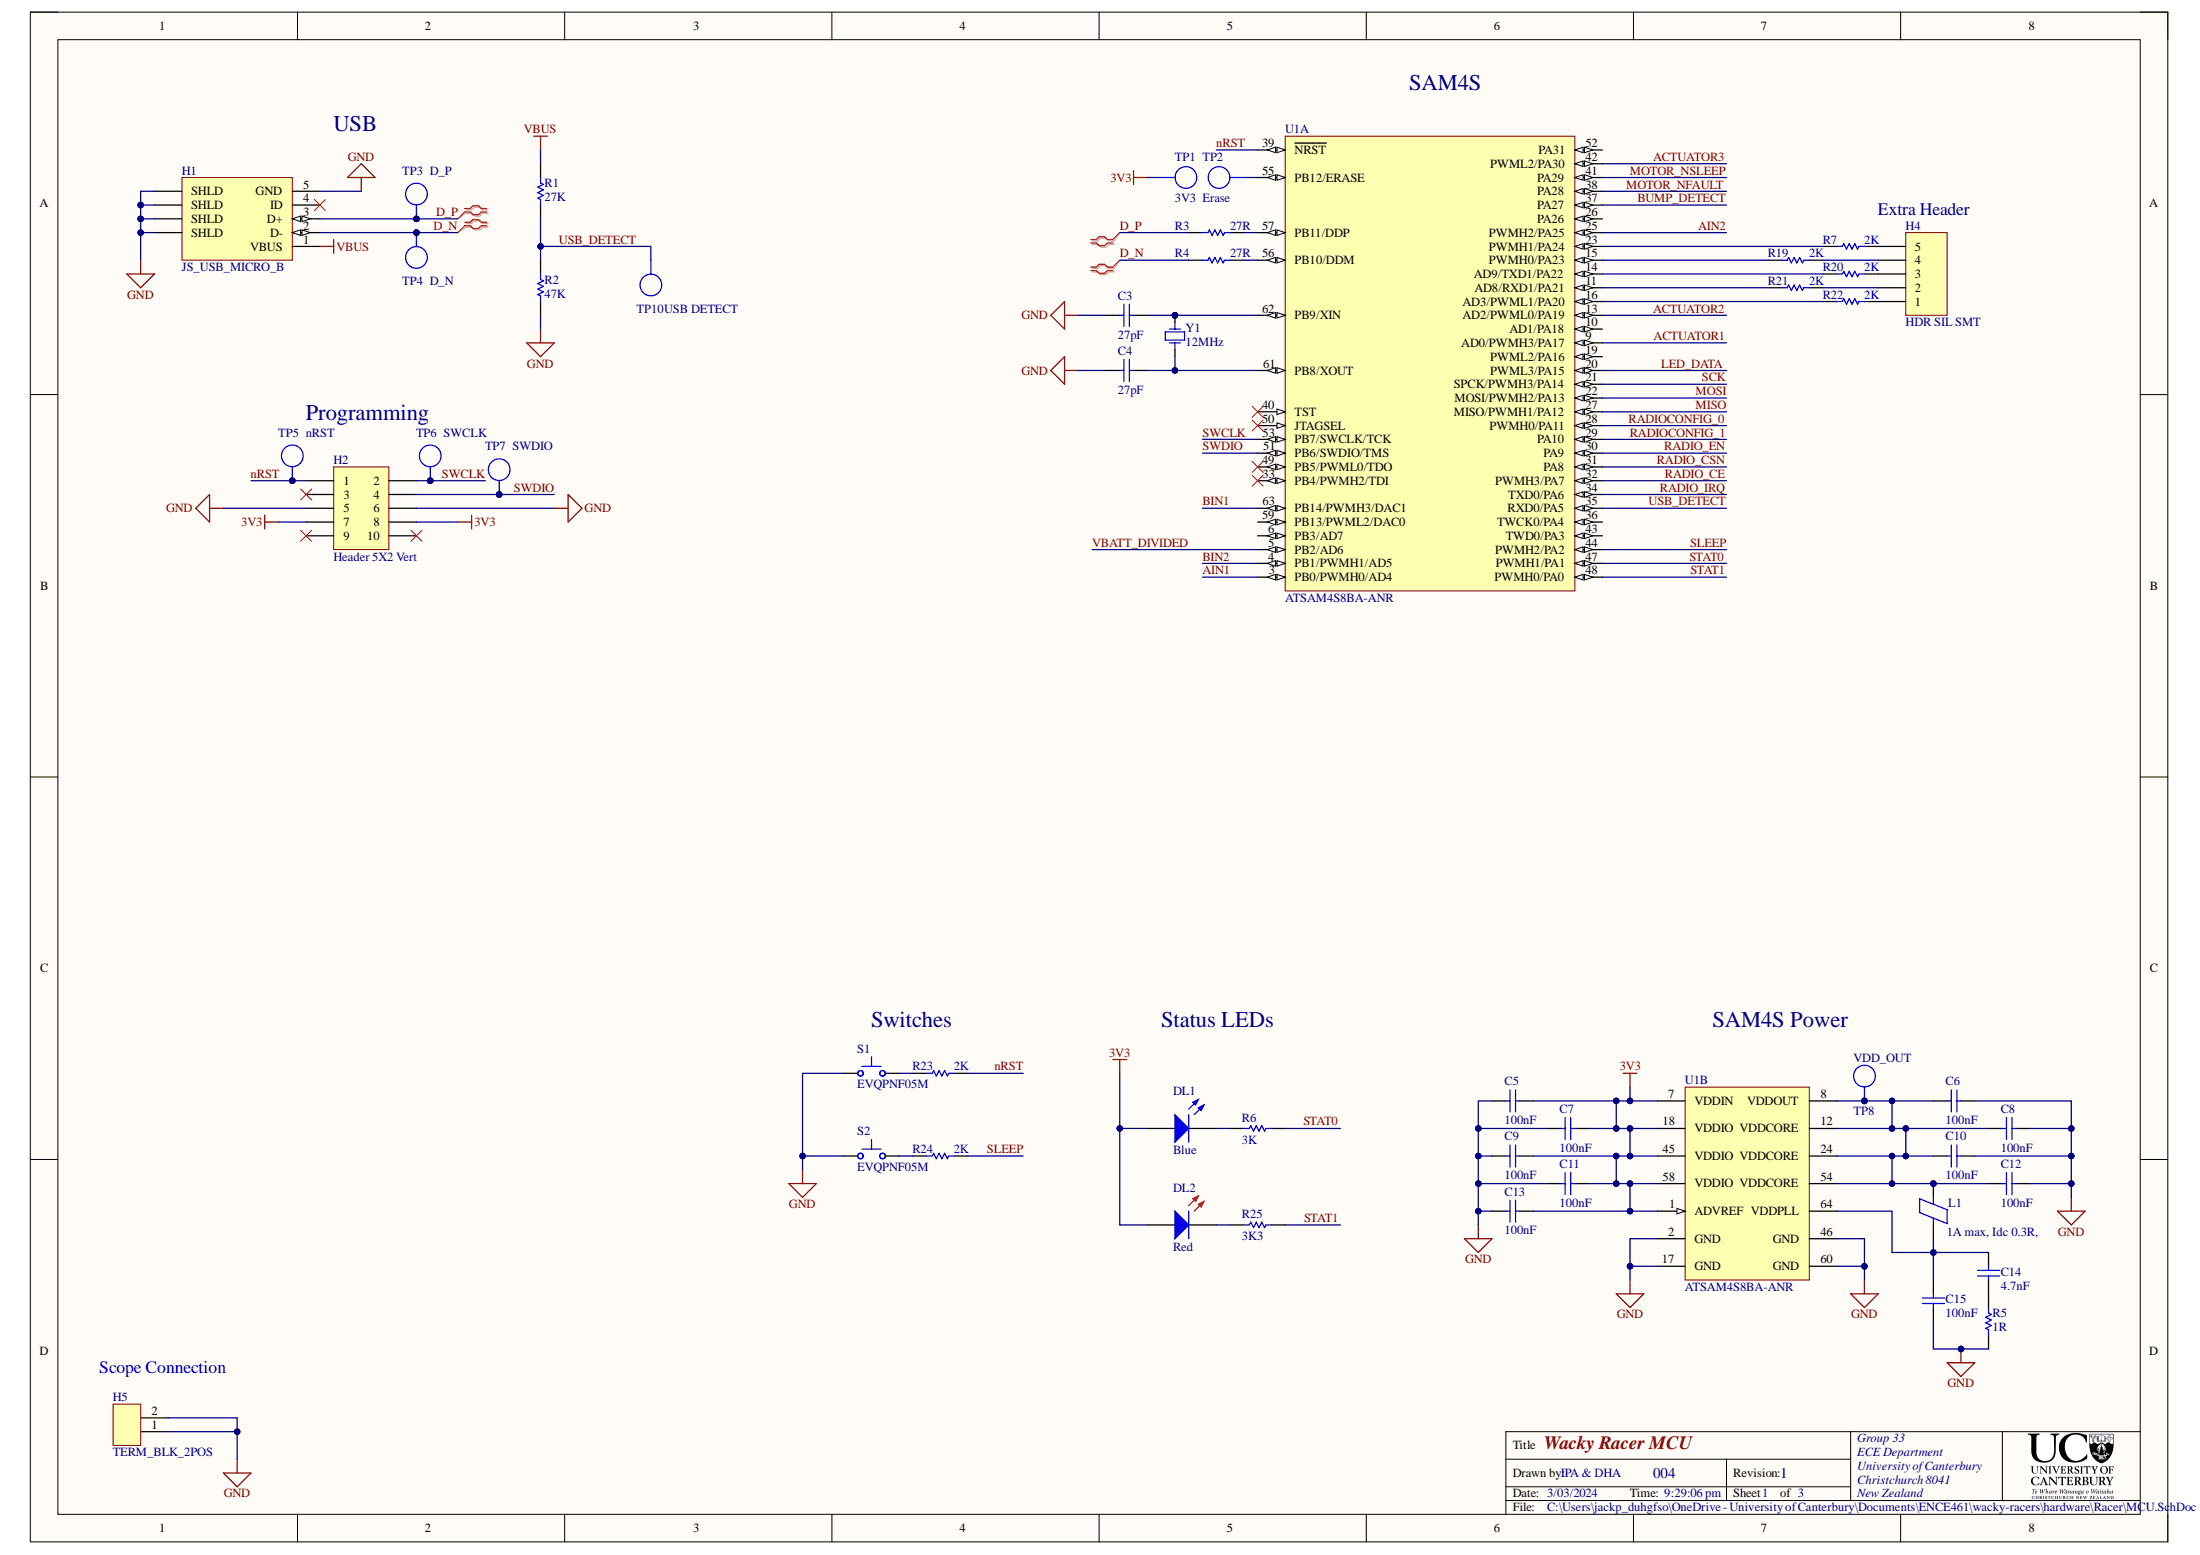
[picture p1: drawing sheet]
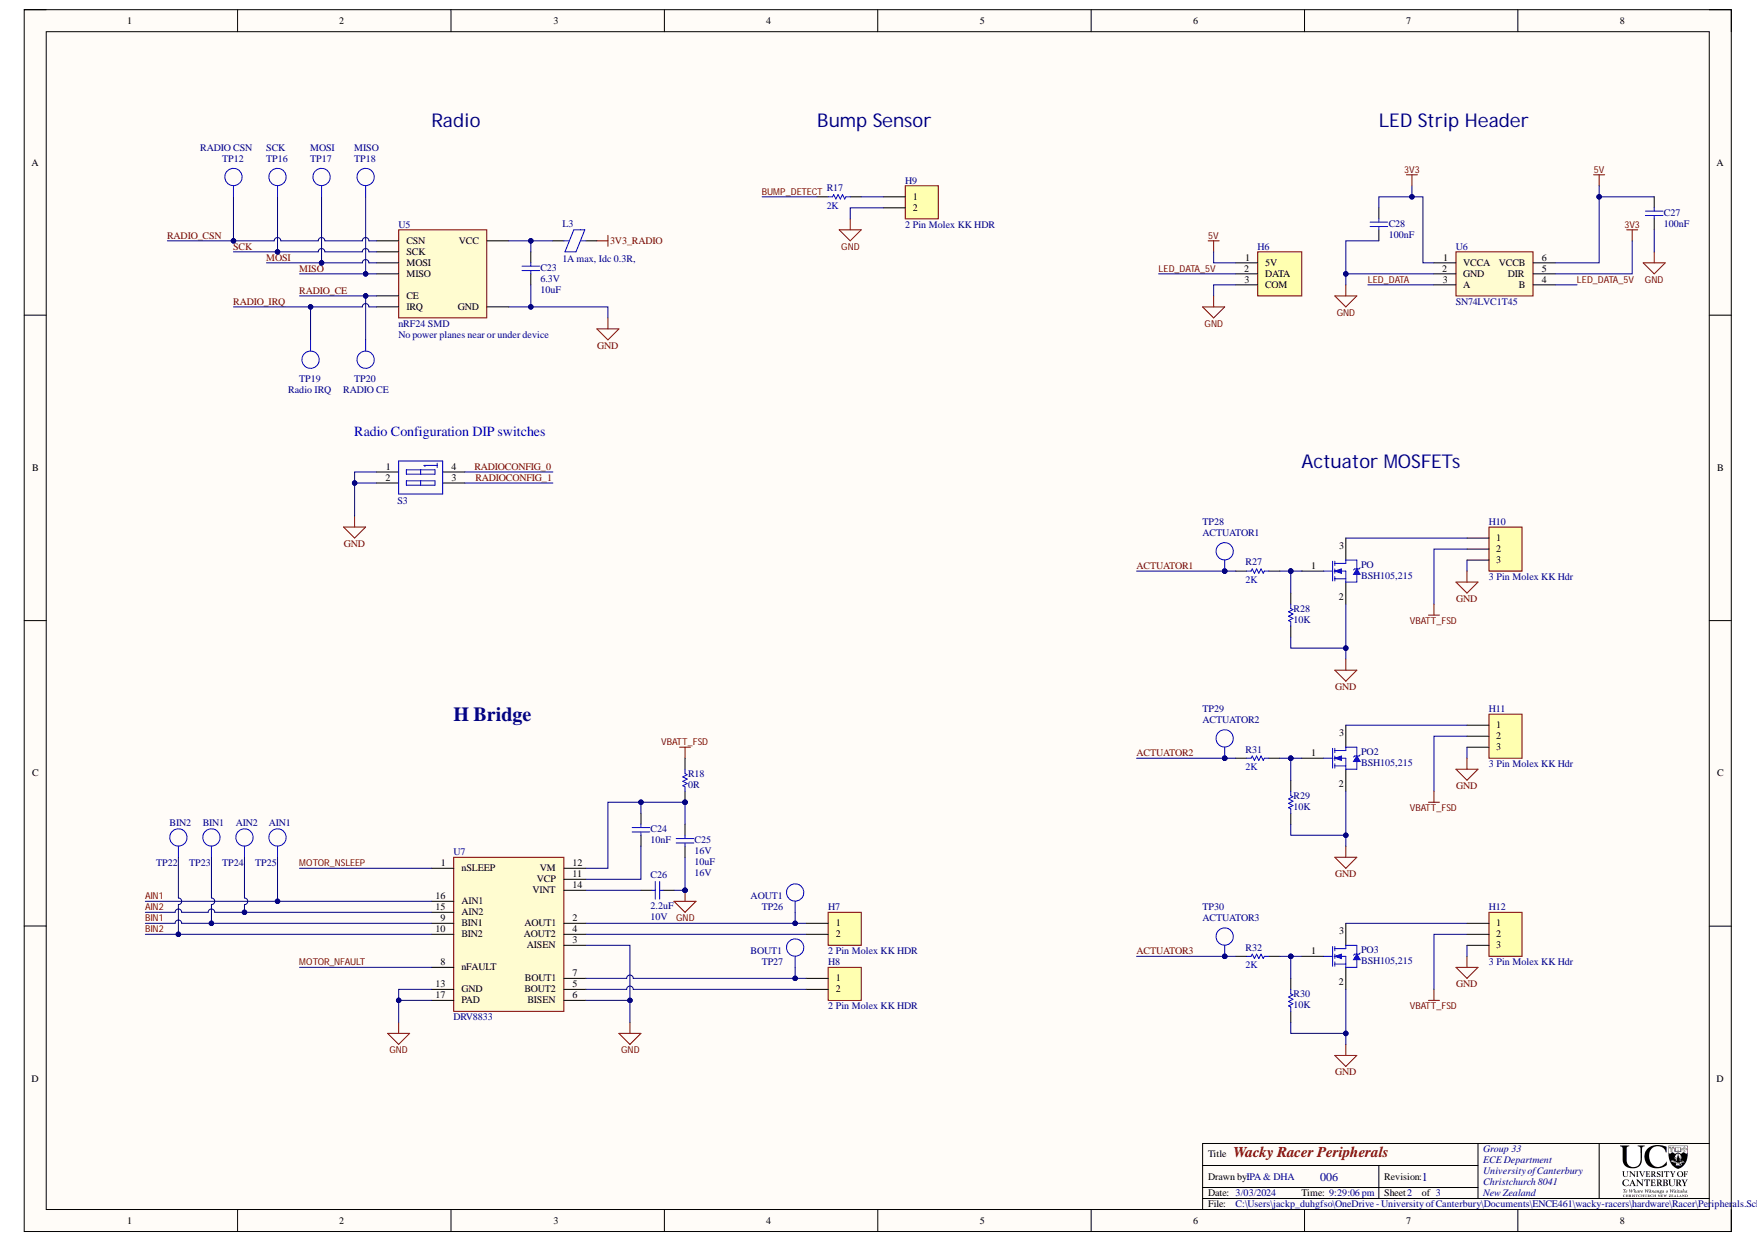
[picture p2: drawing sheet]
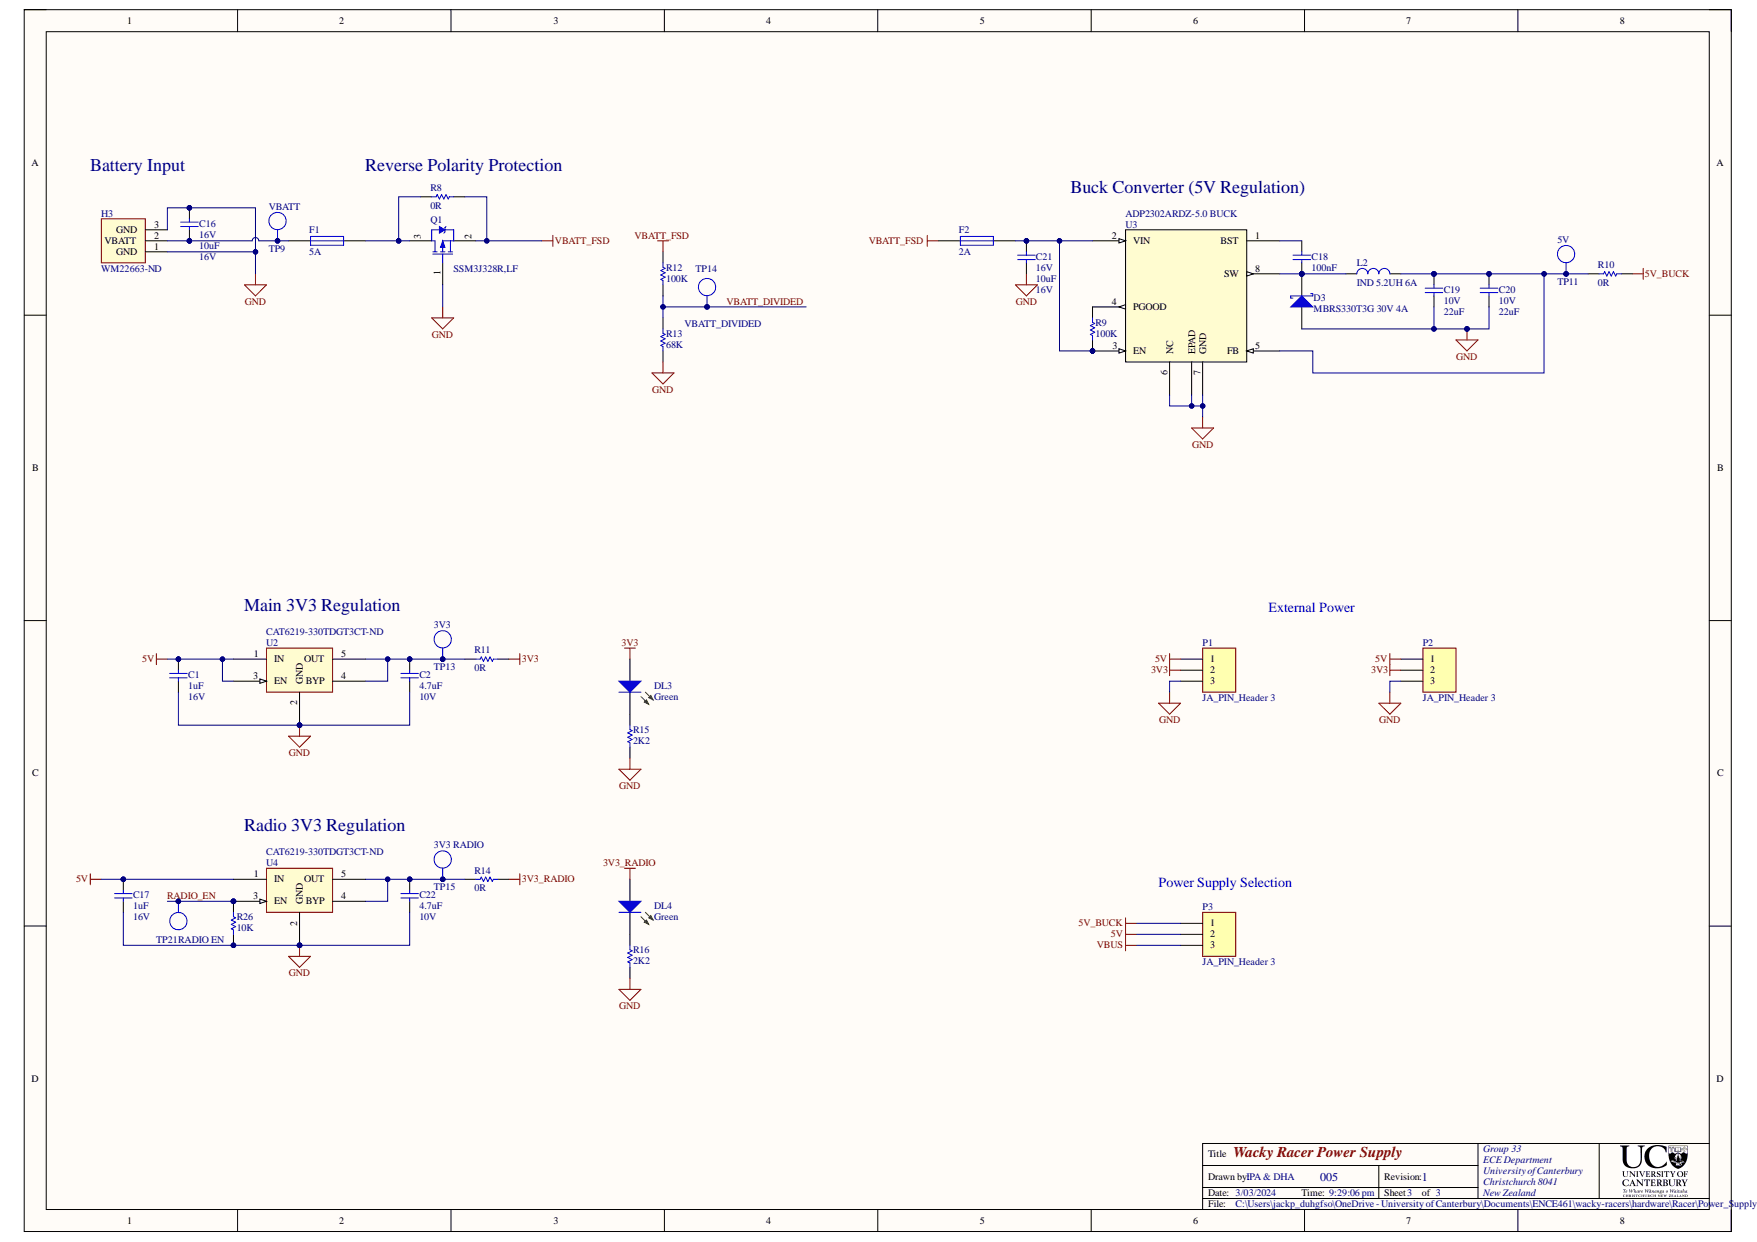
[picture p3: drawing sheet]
# Altium project Racer.PrjPcb
3 sheets, 133 parts. Net scope: global (net labels, ports and power ports of the same name join across sheets).
Board file: Car_PCB.PcbDoc
Sheets:
  MCU.SchDoc
  Peripherals.SchDoc
  Power_Supply.SchDoc

## Sheet MCU.SchDoc: Wacky Racer MCU
size A3; Author: IPA & DHA; DrawnBy: IPA & DHA; Organization: Group 33; Address1: ECE Department; Address2: University of Canterbury; Address3: Christchurch 8041; Address4: New Zealand; DocumentNumber: 004; Revision: 1; SheetNumber: 1; SheetTotal: 3

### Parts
C3  27pF  [CAPC1608L]
C4  27pF  [CAPC1608L]
C5  100nF  [CAPC1608L]
C6  100nF  [CAPC1608L]
C7  100nF  [CAPC1608L]
C8  100nF  [CAPC1608L]
C9  100nF  [CAPC1608L]
C10  100nF  [CAPC1608L]
C11  100nF  [CAPC1608L]
C12  100nF  [CAPC1608L]
C13  100nF  [CAPC1608L]
C14  4.7nF  [CAPC1608L]
C15  100nF  [CAPC1608L]
DL1  Blue  [WL-SMCW0603]
DL2  Red  [WL-SMCW0603]
H1  JS_USB_MICRO_B  [FCI_USB_10118194-0001LF]
H2  Header 5X2 Vert  [IDC2.54-V10D]
H5  TERM_BLK_2POS  [TERM_BLK_2POS]
L1  1A max, Idc 0.3R,  [INDC3216L]
P4  JA_PIN_Header 6  [HDR1X6]
R1  27K  [RESC1608L]
R2  47K  [RESC1608N]
R3  27R  [RESC1608L]
R4  27R  [RESC1608L]
R5  1R  [RESC3216L]
R6  3K  [RESC1608L]
R7  2K  [RESC1608L]
R19  2K  [RESC1608L]
R20  2K  [RESC1608L]
R21  2K  [RESC1608L]
R22  2K  [RESC1608L]
R23  2K  [RESC1608L]
R24  2K  [RESC1608L]
R25  3K3  [RESC1608L]
S1  EVQPNF05M  [EVQPNF05M]
S2  EVQPNF05M  [EVQPNF05M]
TP1  3V3  [TP_1206]  (no BOM)
TP2  Erase  [TP_1206]  (no BOM)
TP3  D_P  [TP_1206]  (no BOM)
TP4  D_N  [TP_1206]  (no BOM)
TP5  nRST  [TP_1206]  (no BOM)
TP6  SWCLK  [TP_1206]  (no BOM)
TP7  SWDIO  [TP_1206]  (no BOM)
TP8  VDD_OUT  [TP_1206]  (no BOM)
TP10  USB DETECT  [TP_1206]  (no BOM)
U1  ATSAM4S8BA-ANR  [LQFP64_L]  (parts A,B of 2)
Y1  12MHz  [6.0X3.5-4]

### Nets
3V3: C5.2 C7.2 C9.2 C11.2 C13.2 DL1.2(A) DL2.2(A) H2.7 H2.8 TP1.1 U1.1(ADVREF) U1.7(VDDIN) U1.18(VDDIO) U1.45(VDDIO) U1.58(VDDIO)
GND: C3.1 C4.1 C5.1 C6.2 C7.1 C8.2 C9.1 C10.2 C11.1 C12.2 C13.1 C15.1 H1.5(GND) H1.6(SHLD) H2.5 H2.6 H5.1 H5.2 P4.6 R2.1 R5.1 S1.1 S2.1 U1.2(GND) U1.17(GND) U1.46(GND) U1.60(GND)
VBUS: H1.1(VBUS) R1.2
ACTUATOR1: U1.9(AD0/PWMH3/PA17)
ACTUATOR2: U1.13(AD2/PWML0/PA19)
ACTUATOR3: U1.42(PWML2/PA30)
AIN1: U1.25(PWMH2/PA25)
AIN2: U1.4(PB1/PWMH1/AD5)
BIN1: U1.63(PB14/PWMH3/DAC1)
BIN2: U1.3(PB0/PWMH0/AD4)
BUMP_DETECT: U1.37(PA27)
D_N: H1.2(D-) R4.1 TP4.1
D_P: H1.3(D+) R3.1 TP3.1
LED_DATA: U1.20(PWML3/PA15)
MISO: U1.27(MISO/PWMH1/PA12)
MOSI: U1.22(MOSI/PWMH2/PA13)
MOTOR_NFAULT: U1.38(PA28)
MOTOR_NSLEEP: U1.41(PA29)
nRST: H2.1 R23.2 TP5.1 U1.39(~{NRST})
RADIO_CE: U1.32(PWMH3/PA7)
RADIO_CSN: U1.31(PA8)
RADIO_EN: U1.30(PA9)
RADIO_IRQ: U1.34(TXD0/PA6)
RADIOCONFIG_0: U1.28(PWMH0/PA11)
RADIOCONFIG_1: U1.29(PA10)
SCK: U1.21(SPCK/PWMH3/PA14)
SLEEP: R24.2 U1.44(PWMH2/PA2)
STAT0: R6.2 U1.47(PWMH1/PA1)
STAT1: R25.2 U1.48(PWMH0/PA0)
SWCLK: H2.2 TP6.1 U1.53(PB7/SWCLK/TCK)
SWDIO: H2.4 TP7.1 U1.51(PB6/SWDIO/TMS)
USB_DETECT: R1.1 R2.2 TP10.1 U1.35(RXD0/PA5)
VBATT_DIVIDED: U1.5(PB2/AD6)
NetC3_2: C3.2 U1.62(PB9/XIN) Y1.3(OSC2)
NetC4_2: C4.2 U1.61(PB8/XOUT) Y1.1(OSC1)
NetC6_1: C6.1 C8.1 C10.1 C12.1 L1.2 TP8.1 U1.8(VDDOUT) U1.12(VDDCORE) U1.24(VDDCORE) U1.54(VDDCORE)
NetC14_1: C14.1 R5.2
NetC14_2: C14.2 C15.2 L1.1 U1.64(VDDPLL)
NetDL1_1: DL1.1(K) R6.1
NetDL2_1: DL2.1(K) R25.1
NetP4_1: P4.1 R7.2
NetP4_2: P4.2 R22.2
NetP4_3: P4.3 R19.2
NetP4_4: P4.4 R20.2
NetP4_5: P4.5 R21.2
NetR3_2: R3.2 U1.57(PB11/DDP)
NetR4_2: R4.2 U1.56(PB10/DDM)
NetR7_1: R7.1 U1.23(PWMH1/PA24)
NetR19_1: R19.1 U1.15(PWMH0/PA23)
NetR20_1: R20.1 U1.14(AD9/TXD1/PA22)
NetR21_1: R21.1 U1.11(AD8/RXD1/PA21)
NetR22_1: R22.1 U1.16(AD3/PWML1/PA20)
NetR23_1: R23.1 S1.2
NetR24_1: R24.1 S2.2
NetTP2_1: TP2.1 U1.55(PB12/ERASE)

Not connected (* = marked no-connect by the designer): H1 4(ID)*; H2 3* 9* 10*; U1 6(PB3/AD7) 10(AD1/PA18) 19(PWML2/PA16) 26(PA26) 33(PB4/PWMH2/TDI)* 36(TWCK0/PA4) 40(TST)* 43(TWD0/PA3) 49(PB5/PWML0/TDO)* 50(JTAGSEL)* 52(PA31) 59(PB13/PWML2/DAC0)

### Layout directives
differential pair: D_N, D_P

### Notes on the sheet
- SAM4S
- USB
- (near R7) Extra Header
- Programming
- Switches
- Status LEDs
- SAM4S Power
- (near H5) Scope Connection

## Sheet Peripherals.SchDoc: Wacky Racer Peripherals
size A3; Author: IPA & DHA; DrawnBy: IPA & DHA; Organization: Group 33; Address1: ECE Department; Address2: University of Canterbury; Address3: Christchurch 8041; Address4: New Zealand; DocumentNumber: 006; Revision: 1; SheetNumber: 2; SheetTotal: 3

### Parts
C23  Voltage - Rated: 6.3V  [CAPC1608L]  (hidden comment: 10uF)
C24  10nF  [CAPC1608L]
C25  Voltage - Rated: 16V  [CAPC2012L]  (hidden comment: 10uF)
C26  Max Voltage: 10V  [CAPC1608L]  (hidden comment: 2.2uF)
C27  100nF  [CAPC1608L]
C28  100nF  [CAPC1608L]
H6  3 Pin Molex KK Hdr  [MOLEX_KK_3_HDR]  (value not drawn)
H7  JA_TERM_BLK_HDR_2 PIN  [TMHDR2]  (value not drawn)
H8  JA_TERM_BLK_HDR_2 PIN  [TMHDR2]  (value not drawn)
H10  3 Pin Molex KK Hdr  [MOLEX_KK_3_HDR]
H11  3 Pin Molex KK Hdr  [MOLEX_KK_3_HDR]
H12  3 Pin Molex KK Hdr  [MOLEX_KK_3_HDR]
L3  1A max, Idc 0.3R,  [INDC3216L]
MT1  M2.6 NPTH  [MNT-HOLE_2.6mm_NPTH]  (no BOM)
MT2  M2.6 NPTH  [MNT-HOLE_2.6mm_NPTH]  (no BOM)
MT3  M2.6 NPTH  [MNT-HOLE_2.6mm_NPTH]  (no BOM)
P5  JA_PIN_Header 2  [HDR1X2]
PO  BSH105,215  [SOT23_L]
PO2  BSH105,215  [SOT23_L]
PO3  BSH105,215  [SOT23_L]
R17  2K  [RESC1608L]
R18  0R  [RESC3216L]
R27  2K  [RESC1608L]
R28  10K  [RESC1608L]
R29  10K  [RESC1608L]
R30  10K  [RESC1608L]
R31  2K  [RESC1608L]
R32  2K  [RESC1608L]
S3  WS_SW DIP-2  [DIP_SW_2WAY_SMD]  (value not drawn)
TP12  RADIO-CSN  [TP_1206]  (no BOM)
TP16  SCK  [TP_1206]  (no BOM)
TP17  MOSI  [TP_1206]  (no BOM)
TP18  MISO  [TP_1206]  (no BOM)
TP19  Radio-IRQ  [TP_1206]  (no BOM)
TP20  RADIO-CE  [TP_1206]  (no BOM)
TP22  BIN2  [TP_1206]  (no BOM)
TP23  BIN1  [TP_1206]  (no BOM)
TP24  AIN2  [TP_1206]  (no BOM)
TP25  AIN1  [TP_1206]  (no BOM)
TP26  AOUT1  [TP_1206]  (no BOM)
TP27  BOUT1  [TP_1206]  (no BOM)
TP28  ACT1  [TP_1206]  (no BOM)
TP29  ACT2  [TP_1206]  (no BOM)
TP30  ACT3  [TP_1206]  (no BOM)
U5  nRF24 SMD  Warning: No power planes near or under device  [NRF24]
U6  SN74LVC1T45  [SOT23-6_N]
U7  DRV8833  [HTSOP16 DRV8833]

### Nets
3V3: C28.2 U6.1(VCCA) U6.5(DIR)
3V3_RADIO: L3.2
5V: C27.2 H6.1(5V) U6.6(VCCB)
GND: C23.1 C25.1 C26.2 C27.1 C28.1 H6.3(COM) H10.3 H11.3 H12.3 P5.2 PO.2 PO2.2 PO3.2 R28.1 R29.1 R30.1 S3.1(A1) S3.2(A2) U5.2(GND) U6.2(GND) U7.3(AISEN) U7.6(BISEN) U7.13(GND) U7.17(PAD)
VBATT_FSD: H10.2 H11.2 H12.2 R18.2
ACTUATOR1: R27.1 TP28.1
ACTUATOR2: R31.1 TP29.1
ACTUATOR3: R32.1 TP30.1
AIN1: TP25.1 U7.16(AIN1)
AIN2: TP24.1 U7.15(AIN2)
BIN1: TP23.1 U7.9(BIN1)
BIN2: TP22.1 U7.10(BIN2)
BUMP_DETECT: R17.1
LED_DATA: U6.3(A)
LED_DATA_5V: H6.2(DATA) U6.4(B)
MISO: TP18.1 U5.7(MISO)
MOSI: TP17.1 U5.6(MOSI)
MOTOR_NFAULT: U7.8(nFAULT)
MOTOR_NSLEEP: U7.1(nSLEEP)
RADIO_CE: TP20.1 U5.3(CE)
RADIO_CSN: TP12.1 U5.4(CSN)
RADIO_IRQ: TP19.1 U5.8(IRQ)
RADIOCONFIG_0: S3.4(B1)
RADIOCONFIG_1: S3.3(B2)
SCK: TP16.1 U5.5(SCK)
NetC23_2: C23.2 L3.1 U5.1(VCC)
NetC24_1: C24.1 U7.11(VCP)
NetC24_2: C24.2 C25.2 R18.1 U7.12(VM)
NetC26_1: C26.1 U7.14(VINT)
NetH7_1: H7.1 TP26.1 U7.2(AOUT1)
NetH7_2: H7.2 U7.4(AOUT2)
NetH8_1: H8.1 TP27.1 U7.7(BOUT1)
NetH8_2: H8.2 U7.5(BOUT2)
NetH10_1: H10.1 PO.3
NetH11_1: H11.1 PO2.3
NetH12_1: H12.1 PO3.3
NetP5_1: P5.1 R17.2
NetPO2_1: PO2.1 R29.2 R31.2
NetPO3_1: PO3.1 R30.2 R32.2
NetPO_1: PO.1 R27.2 R28.2

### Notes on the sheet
- Radio
- Bump Sensor
- LED Strip Header
- Mounting Holes
- (near S3) Radio Configuration DIP switches
- Actuator MOSFETs
- H Bridge

## Sheet Power_Supply.SchDoc: Wacky Racer Power Supply
size A3; Author: IPA & DHA; DrawnBy: IPA & DHA; Organization: Group 33; Address1: ECE Department; Address2: University of Canterbury; Address3: Christchurch 8041; Address4: New Zealand; DocumentNumber: 005; Revision: 1; SheetNumber: 3; SheetTotal: 3

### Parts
C1  Max Voltage: 16V  [CAPC1608L]  (hidden comment: 1uF)
C2  Max Voltage: 10V  [CAPC1608N]  (hidden comment: 4.7uF)
C16  Voltage - Rated: 16V  [CAPC2012L]  (hidden comment: 10uF)
C17  Max Voltage: 16V  [CAPC1608L]  (hidden comment: 1uF)
C18  100nF  [CAPC1608L]
C19  Max Voltage: 10V  [CAPC3216L]  (hidden comment: 22uF)
C20  Max Voltage: 10V  [CAPC3216L]  (hidden comment: 22uF)
C21  Voltage - Rated: 16V  [CAPC2012L]  (hidden comment: 10uF)
C22  Max Voltage: 10V  [CAPC1608N]  (hidden comment: 4.7uF)
D3  MBRS330T3G 30V 4A  [SMC]
DL3  Green  [WL-SMCW0603]
DL4  Green  [WL-SMCW0603]
F1  5A  [RESC3216N]
F2  2A  [RESC3216N]
H3  Supplier Part Number 1: WM22663-ND  [BATT_HEADER_3POS]  (hidden comment: Battery_HEADER_3pin)
L2  IND 5.2UH 6A  [INDUCTOR5u2]
P1  JA_PIN_Header 3  [HDR1X3]
P2  JA_PIN_Header 3  [HDR1X3]
P3  JA_PIN_Header 3  [HDR1X3]
Q1  SSM3J328R,LF  [SOT23_L]
R8  0R  [RESC1608L]
R9  100K  [RESC1608L]
R10  0R  [RESC1608L]
R11  0R  [RESC1608L]
R12  100K  [RESC1608L]
R13  68K  [RESC1608L]
R14  0R  [RESC1608L]
R15  2K2  [RESC1608L]
R16  2K2  [RESC1608L]
R26  10K  [RESC1608L]
TP9  VBATT  [TP_1206]  (no BOM)
TP11  5V  [TP_1206]  (no BOM)
TP13  3V3  [TP_1206]  (no BOM)
TP14  VBATT_DIVIDED  [TP_1206]  (no BOM)
TP15  3V3 RADIO  [TP_1206]  (no BOM)
TP21  RADIO EN  [TP_1206]  (no BOM)
U2  Supplier Part Number: CAT6219-330TDGT3CT-ND  [SOT95P280X145-5N]  (hidden comment: CAT6219-330TDGT3)
U3  ADP2302ARDZ-5.0 BUCK  [RD_8_1]
U4  Supplier Part Number: CAT6219-330TDGT3CT-ND  [SOT95P280X145-5N]  (hidden comment: CAT6219-330TDGT3)

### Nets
3V3: DL3.2(A) P1.2 P2.2 R11.2
3V3_RADIO: DL4.2(A) R14.2
5V: C1.1 C17.1 P1.1 P2.1 P3.2 U2.1(IN) U2.3(EN) U4.1(IN)
5V_BUCK: P3.1 R10.2
GND: C1.2 C2.1 C16.2 C17.2 C19.1 C20.1 C21.1 C22.1 D3.1(A) H3.1(GND) H3.3(GND) P1.3 P2.3 Q1.1 R13.1 R15.1 R16.1 R26.1 U2.2(GND) U3.6(NC) U3.7(GND) U3.EPAD U4.2(GND)
VBATT_FSD: F2.1 Q1.2 R8.2 R12.2
VBUS: P3.3
RADIO_EN: R26.2 TP21.1 U4.3(EN)
VBATT_DIVIDED: R12.1 R13.2 TP14.1
NetC2_2: C2.2 R11.1 TP13.1 U2.4(BYP) U2.5(OUT)
NetC16_1: C16.1 F1.1 H3.2(VBATT) TP9.1
NetC18_1: C18.1 D3.2(K) L2.1 U3.8(SW)
NetC18_2: C18.2 U3.1(BST)
NetC19_2: C19.2 C20.2 L2.2 R10.1 TP11.1 U3.5(FB)
NetC21_2: C21.2 F2.2 R9.1 U3.2(VIN) U3.3(EN)
NetC22_2: C22.2 R14.1 TP15.1 U4.4(BYP) U4.5(OUT)
NetDL3_1: DL3.1(K) R15.2
NetDL4_1: DL4.1(K) R16.2
NetF1_2: F1.2 Q1.3 R8.1
NetR9_2: R9.2 U3.4(PGOOD)

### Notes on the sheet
- Battery Input
- (near R8) Reverse Polarity Protection
- Buck Converter (5V Regulation)
- Main 3V3 Regulation
- External Power
- Radio 3V3 Regulation
- (near P3) Power Supply Selection

## Nets that join several sheets
3V3: MCU (15 pins), Peripherals (C28.2 U6.1 U6.5), Power_Supply (DL3.2 P1.2 P2.2 R11.2)
3V3_RADIO: Peripherals (L3.2), Power_Supply (DL4.2 R14.2)
5V: Peripherals (C27.2 H6.1 U6.6), Power_Supply (8 pins)
GND: MCU (27 pins), Peripherals (24 pins), Power_Supply (23 pins)
VBATT_FSD: Peripherals (H10.2 H11.2 H12.2 R18.2), Power_Supply (F2.1 Q1.2 R8.2 R12.2)
VBUS: MCU (H1.1 R1.2), Power_Supply (P3.3)
ACTUATOR1: MCU (U1.9), Peripherals (R27.1 TP28.1)
ACTUATOR2: MCU (U1.13), Peripherals (R31.1 TP29.1)
ACTUATOR3: MCU (U1.42), Peripherals (R32.1 TP30.1)
AIN1: MCU (U1.25), Peripherals (TP25.1 U7.16)
AIN2: MCU (U1.4), Peripherals (TP24.1 U7.15)
BIN1: MCU (U1.63), Peripherals (TP23.1 U7.9)
BIN2: MCU (U1.3), Peripherals (TP22.1 U7.10)
BUMP_DETECT: MCU (U1.37), Peripherals (R17.1)
LED_DATA: MCU (U1.20), Peripherals (U6.3)
MISO: MCU (U1.27), Peripherals (TP18.1 U5.7)
MOSI: MCU (U1.22), Peripherals (TP17.1 U5.6)
MOTOR_NFAULT: MCU (U1.38), Peripherals (U7.8)
MOTOR_NSLEEP: MCU (U1.41), Peripherals (U7.1)
RADIO_CE: MCU (U1.32), Peripherals (TP20.1 U5.3)
RADIO_CSN: MCU (U1.31), Peripherals (TP12.1 U5.4)
RADIO_EN: MCU (U1.30), Power_Supply (R26.2 TP21.1 U4.3)
RADIO_IRQ: MCU (U1.34), Peripherals (TP19.1 U5.8)
RADIOCONFIG_0: MCU (U1.28), Peripherals (S3.4)
RADIOCONFIG_1: MCU (U1.29), Peripherals (S3.3)
SCK: MCU (U1.21), Peripherals (TP16.1 U5.5)
VBATT_DIVIDED: MCU (U1.5), Power_Supply (R12.1 R13.2 TP14.1)
